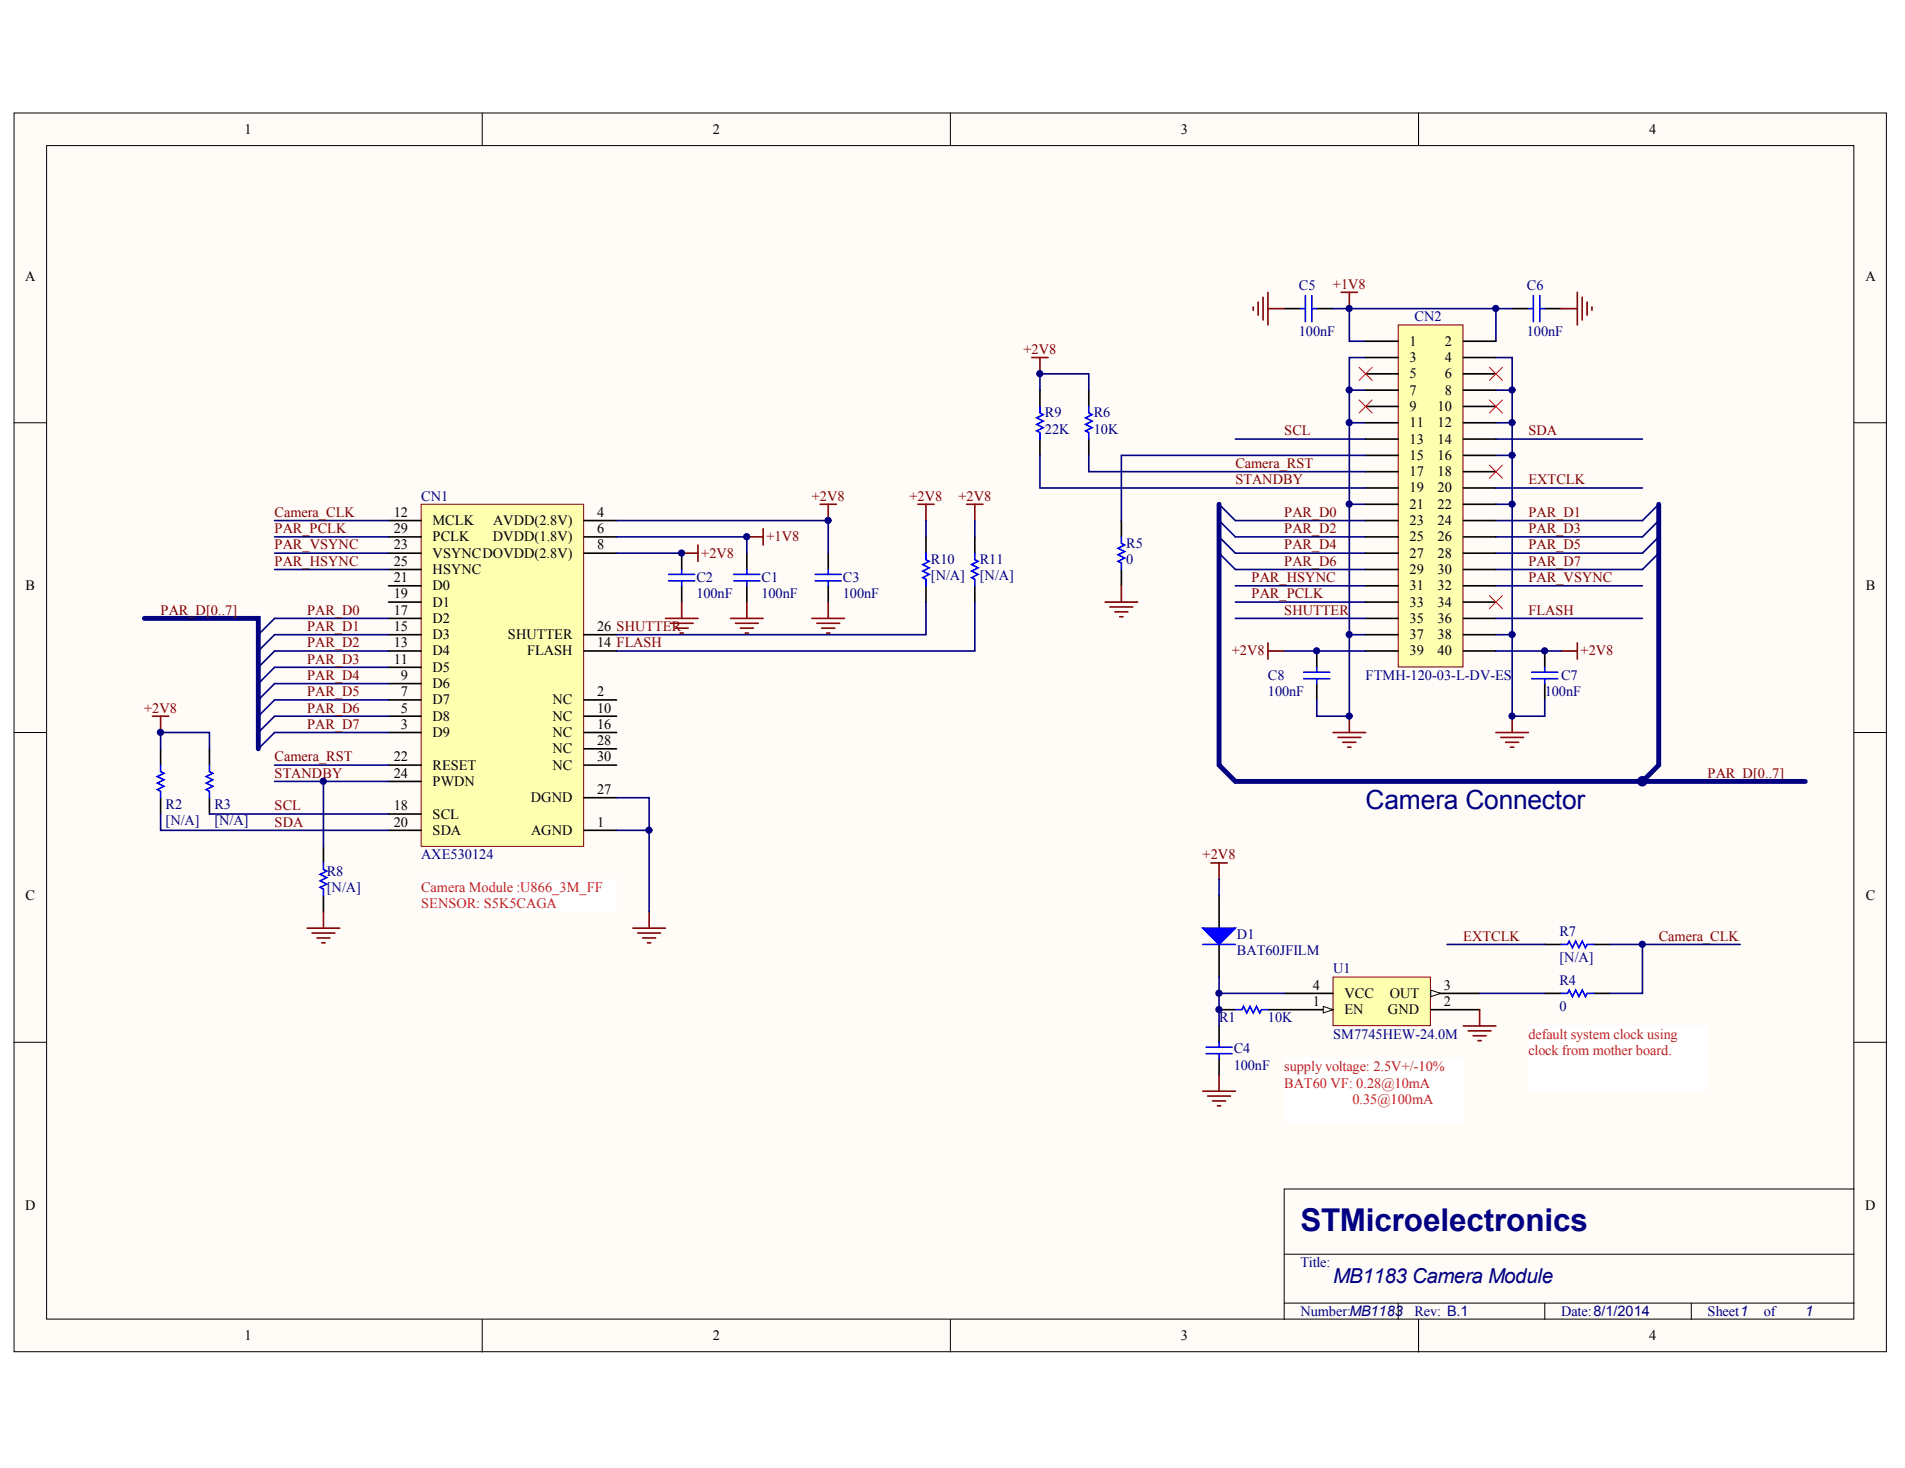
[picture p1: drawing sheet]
# Altium schematic sheet MB1183_B.SchDoc
size A4; Revision: B.1

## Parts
C1  100nF  [0603C]
C2  100nF  [0603C]
C3  100nF  [0603C]
C4  100nF  [0603C]
C5  100nF  [0603C]
C6  100nF  [0603C]
C7  100nF  [0603C]
C8  100nF  [0603C]
CN1  AXE530124  [AXE530124]
CN2  FTMH-120-03-L-DV-ES  [FTMH-120-03-L-DV-ES]
D1  BAT60JFILM  [SOD-323]
R1  10K  [0603R]
R2  [N/A]  [0603R]
R3  [N/A]  [0603R]
R4  0  [0603R]
R5  0  [0603R]
R6  10K  [0603R]
R7  [N/A]  [0603R]
R8  [N/A]  [0603R]
R9  22K  [0603R]
R10  [N/A]  [0603R]
R11  [N/A]  [0603R]
U1  SM7745HEW-24.0M  [XTAL_5X7]

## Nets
+1V8: C1.1 C5.2 C6.1 CN1.6(DVDD(1.8V)) CN2.1 CN2.2
+2V8: C2.1 C3.1 C7.1 C8.1 CN1.4(AVDD(2.8V)) CN1.8(DOVDD(2.8V)) CN2.39 CN2.40 D1.1(A) R2.1 R3.1 R6.1 R9.1 R10.1 R11.1
GND: C1.2 C2.2 C3.2 C4.2 C5.1 C6.2 C7.2 C8.2 CN1.1(AGND) CN1.27(DGND) CN2.3 CN2.4 CN2.7 CN2.8 CN2.11 CN2.12 CN2.16 CN2.21 CN2.22 CN2.37 CN2.38 R5.2 R8.1 U1.2(GND)
Camera_CLK: CN1.12(MCLK) R4.2 R7.2
Camera_RST: CN1.22(RESET) CN2.17 R6.2
EXTCLK: CN2.20 R7.1
FLASH: CN1.14(FLASH) CN2.36 R11.2
PAR_D0: CN1.17(D2) CN2.23
PAR_D1: CN1.15(D3) CN2.24
PAR_D2: CN1.13(D4) CN2.25
PAR_D3: CN1.11(D5) CN2.26
PAR_D4: CN1.9(D6) CN2.27
PAR_D5: CN1.7(D7) CN2.28
PAR_D6: CN1.5(D8) CN2.29
PAR_D7: CN1.3(D9) CN2.30
PAR_HSYNC: CN1.25(HSYNC) CN2.31
PAR_PCLK: CN1.29(PCLK) CN2.33
PAR_VSYNC: CN1.23(VSYNC) CN2.32
SCL: CN1.18(SCL) CN2.13 R3.2
SDA: CN1.20(SDA) CN2.14 R2.2
SHUTTER: CN1.26(SHUTTER) CN2.35 R10.2
STANDBY: CN1.24(PWDN) CN2.19 R8.2 R9.2
NetC4_1: C4.1 D1.2(K) R1.1 U1.4(VCC)
NetCN2_15: CN2.15 R5.1
NetR1_2: R1.2 U1.1(EN)
NetR4_1: R4.1 U1.3(OUT)

Not connected (* = marked no-connect by the designer): CN1 2(NC) 10(NC) 16(NC) 19(D1) 21(D0) 28(NC) 30(NC); CN2 5* 6* 9* 10* 18* 34*

## Buses and harness runs
bus PAR_D[0..7]

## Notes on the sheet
- Camera Connector
- (near CN1) Camera Module :U866_3M_FF
  SENSOR: S5K5CAGA
- supply voltage: 2.5V+/-10%
  BAT60 VF: 0.28@10mA
  0.35@100mA
- (near R4) default system clock using clock from mother board.
- MB1183 Camera Module
- MB1183
- 1
